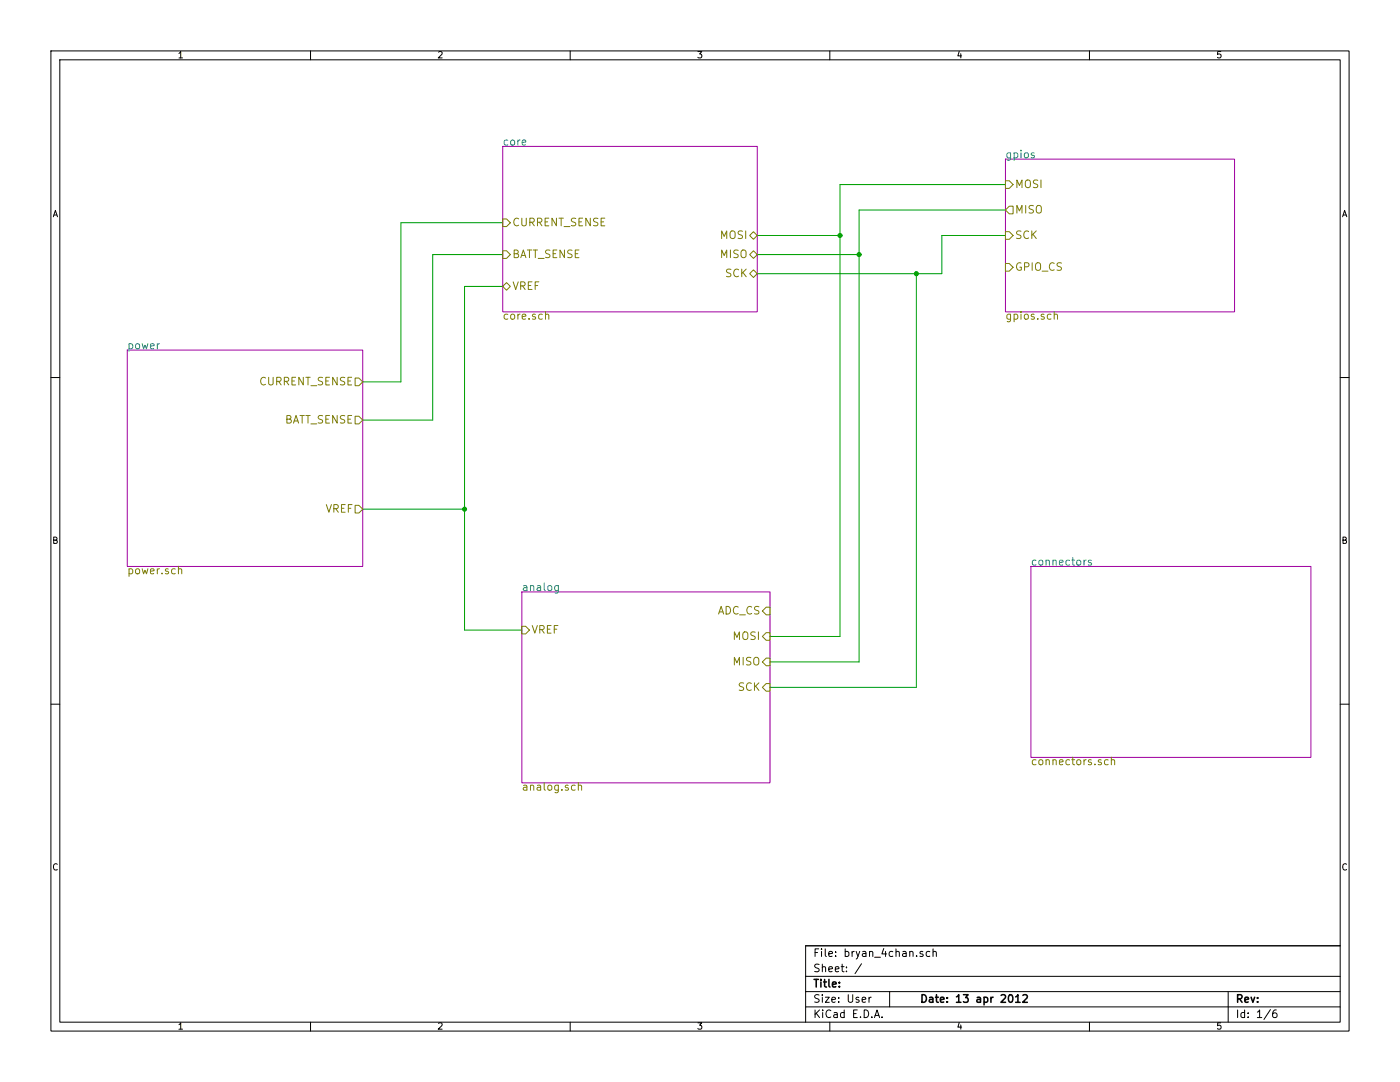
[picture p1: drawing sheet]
EESchema Schematic File Version 2  date Sat 05 May 2012 12:12:20 AM MDT
LIBS:bryan_custom
LIBS:rfm12
LIBS:LED_RGB
LIBS:ULN280xA
LIBS:power
LIBS:device
LIBS:transistors
LIBS:conn
LIBS:linear
LIBS:regul
LIBS:74xx
LIBS:cmos4000
LIBS:adc-dac
LIBS:memory
LIBS:xilinx
LIBS:special
LIBS:microcontrollers
LIBS:dsp
LIBS:microchip
LIBS:analog_switches
LIBS:motorola
LIBS:texas
LIBS:intel
LIBS:audio
LIBS:interface
LIBS:digital-audio
LIBS:philips
LIBS:display
LIBS:cypress
LIBS:siliconi
LIBS:opto
LIBS:atmel
LIBS:contrib
LIBS:valves
LIBS:bryan_4chan-cache
EELAYER 25  0
EELAYER END
$Descr User 11000 8500
encoding utf-8
Sheet 1 6
Title ""
Date "13 apr 2012"
Rev ""
Comp ""
Comment1 ""
Comment2 ""
Comment3 ""
Comment4 ""
$EndDescr
Wire Wire Line
	2850 3300 3400 3300
Wire Wire Line
	3400 3300 3400 2000
Wire Wire Line
	3400 2000 3950 2000
Connection ~ 6600 1850
Wire Wire Line
	6050 5000 6600 5000
Wire Wire Line
	6600 5000 6600 1450
Connection ~ 7200 2150
Wire Wire Line
	6050 5400 7200 5400
Wire Wire Line
	7200 5400 7200 2150
Wire Wire Line
	7900 1850 7400 1850
Wire Wire Line
	7400 1850 7400 2150
Wire Wire Line
	7400 2150 5950 2150
Wire Wire Line
	7900 1650 6750 1650
Wire Wire Line
	5950 2000 6750 2000
Wire Wire Line
	6600 1850 5950 1850
Wire Wire Line
	6600 1450 7900 1450
Wire Wire Line
	6050 5200 6750 5200
Wire Wire Line
	6750 5200 6750 1650
Connection ~ 6750 2000
Wire Wire Line
	3950 1750 3150 1750
Wire Wire Line
	3150 1750 3150 3000
Wire Wire Line
	3150 3000 2850 3000
Wire Wire Line
	3950 2250 3650 2250
Wire Wire Line
	3650 2250 3650 4950
Wire Wire Line
	3650 4950 4100 4950
Wire Wire Line
	2850 4000 3650 4000
Connection ~ 3650 4000
$Sheet
S 8100 4450 2200 1500
U 4F865AA5
F0 "connectors" 60
F1 "connectors.sch" 60
$EndSheet
$Sheet
S 1000 2750 1850 1700
U 4F25D726
F0 "power" 60
F1 "power.sch" 60
F2 "CURRENT_SENSE" O R 2850 3000 60 
F3 " BATT_SENSE" O R 2850 3300 60 
F4 "VREF" O R 2850 4000 60 
$EndSheet
$Sheet
S 4100 4650 1950 1500
U 4F25C496
F0 "analog" 60
F1 "analog.sch" 60
F2 "ADC_CS" I R 6050 4800 60 
F3 "MOSI" I R 6050 5000 60 
F4 "MISO" I R 6050 5200 60 
F5 "VREF" I L 4100 4950 60 
F6 "SCK" I R 6050 5400 60 
$EndSheet
$Sheet
S 7900 1250 1800 1200
U 4F25C482
F0 "gpios" 60
F1 "gpios.sch" 60
F2 "SCK" I L 7900 1850 60 
F3 "MOSI" I L 7900 1450 60 
F4 "MISO" O L 7900 1650 60 
F5 "GPIO_CS" I L 7900 2100 60 
$EndSheet
$Sheet
S 3950 1150 2000 1300
U 4F25C46A
F0 "core" 60
F1 "core.sch" 60
F2 "VREF" B L 3950 2250 60 
F3 "BATT_SENSE" I L 3950 2000 60 
F4 "CURRENT_SENSE" I L 3950 1750 60 
F5 "MOSI" B R 5950 1850 60 
F6 "MISO" B R 5950 2000 60 
F7 "SCK" B R 5950 2150 60 
$EndSheet
$EndSCHEMATC
